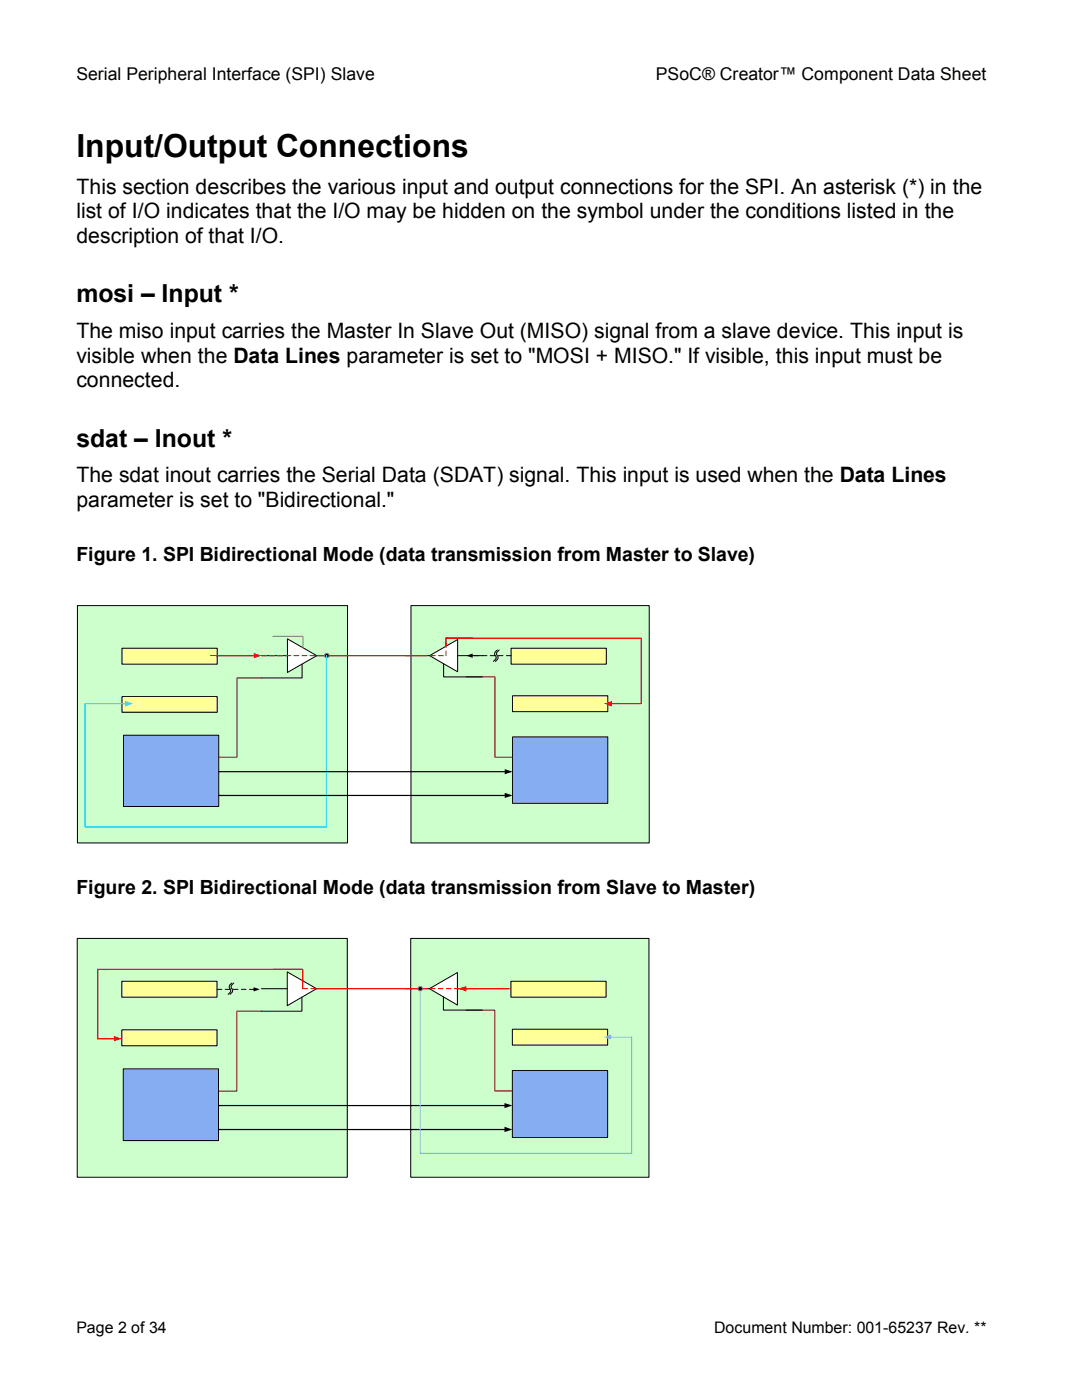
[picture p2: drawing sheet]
<svg xmlns="http://www.w3.org/2000/svg" width="216mm" height="279mm" viewBox="0 0 216 279" stroke-linecap="round" stroke-linejoin="round" font-family="sans-serif">
<path d="M15.5 120.9h53.8v47.3h-53.8z" fill="#cdffcd"/>
<path d="M15.5 120.9h53.8v47.3h-53.8z" fill="none" stroke="#000" stroke-width=".2"/>
<path d="M82 120.9h47.5v47.3h-47.5z" fill="#cdffcd"/>
<path d="M82 120.9h47.5v47.3h-47.5z" fill="none" stroke="#000" stroke-width=".2"/>
<path d="M24.3 129.4h19v3.1h-19z" fill="#ffff9a"/>
<path d="M24.3 129.4h19v3.1h-19z" fill="none" stroke="#000" stroke-width=".2"/>
<path d="M24.3 139h19v3.2h-19z" fill="#ffff9a"/>
<path d="M24.3 139h19v3.2h-19z" fill="none" stroke="#000" stroke-width=".2"/>
<path d="M102 129.4h19v3.1h-19z" fill="#ffff9a"/>
<path d="M102 129.4h19v3.1h-19z" fill="none" stroke="#000" stroke-width=".2"/>
<path d="M102.3 138.9h19v3.1h-19z" fill="#ffff9a"/>
<path d="M102.3 138.9h19v3.1h-19z" fill="none" stroke="#000" stroke-width=".2"/>
<path d="M24.6 146.7h19v14.3h-19z" fill="#86acf2"/>
<path d="M24.6 146.7h19v14.3h-19z" fill="none" stroke="#000" stroke-width=".2"/>
<path d="M102.3 147.1h19v13.2h-19z" fill="#86acf2"/>
<path d="M102.3 147.1h19v13.2h-19z" fill="none" stroke="#000" stroke-width=".2"/>
<path d="M42.1 130.9h8.7" fill="none" stroke="#f00" stroke-width=".24"/>
<path d="M50.6 130.3l1.6 .6-1.6 .5z" fill="#f00"/>
<path d="M102 130.9h-7.8" fill="none" stroke="#000" stroke-width=".2" stroke-dasharray=".9 .7"/>
<path d="M93.1 130.9l1.2-.5v.9z" fill="#000"/>
<path d="M52.2 135.3h-4.9v15.8h-3.6M93 135.1h5.8v16h3.4" fill="none" stroke="#800000" stroke-width=".2"/>
<path d="M89 127.4h38.9v13h-5.9" fill="none" stroke="#f00" stroke-width=".24"/>
<path d="M120.5 140.4l1.6-.5v1.1z" fill="#f00"/>
<path d="M94.3 127.4l-5.3-.1v3.6" fill="none" stroke="#f00" stroke-width=".24"/>
<path d="M99.2 129.7l-.4 .4a.72 .72 0 0 0 .2 1l-.2 .5-.3 .4M99.6 129.7l-.4 .4a.72 .72 0 0 0 .2 1l-.2 .5-.4 .4" fill="none" stroke="#000" stroke-width=".2"/>
<path d="M57.4 127.5l5.8 3.4-5.8 3.3z" fill="#fff"/>
<path d="M52.2 130.9h5.2M57.4 127.5l5.8 3.4-5.8 3.3zM60.3 132.5v2.8h-8.1M63.2 130.9h5.2" fill="none" stroke="#000" stroke-width=".2"/>
<path d="M85.7 130.9l5.6-3.3v6.5z" fill="#fff"/>
<path d="M80.8 130.9h4.9M85.7 130.9l5.6-3.3v6.5zM88.5 132.5v2.6h7.8M91.3 130.9h5" fill="none" stroke="#000" stroke-width=".2"/>
<path d="M63.3 130.9h21.9" fill="none" stroke="#f00" stroke-width=".24"/>
<circle cx="65.2" cy="130.8" r=".47" fill="#000"/>
<g fill="none" stroke="#808080" stroke-width=".2">
<path d="M54.4 127h6.1v2.2"/>
<circle cx="65.2" cy="130.8" r=".47"/>
</g>
<path d="M52.2 130.9h11.4M85.9 130.9h2.5M89 130.9v-2.6" fill="none" stroke="#f00" stroke-width=".2" stroke-dasharray=".9 .7"/>
<path d="M17.1 140.4h8" fill="none" stroke="#00cdff" stroke-width=".24"/>
<path d="M25 139.9l1.5 .5-1.5 .6z" fill="#00cdff"/>
<path d="M65.2 130.9v34.2h-48.2v-24.7" fill="none" stroke="#00cdff" stroke-width=".24"/>
<path d="M43.6 154h57.2M43.6 158.8h57.2" fill="none" stroke="#000" stroke-width=".24"/>
<path d="M100.7 153.5l1.6 .5-1.6 .5zM100.7 158.2l1.6 .6-1.6 .5z" fill="#000"/>
<path d="M15.4 187.3h53.9v47.6h-53.9z" fill="#cdffcd"/>
<path d="M15.4 187.3h53.9v47.6h-53.9z" fill="none" stroke="#000" stroke-width=".2"/>
<path d="M82 187.3h47.5v47.6h-47.5z" fill="#cdffcd"/>
<path d="M82 187.3h47.5v47.6h-47.5z" fill="none" stroke="#000" stroke-width=".2"/>
<path d="M24.3 195.8h19v3.2h-19z" fill="#ffff9a"/>
<path d="M24.3 195.8h19v3.2h-19z" fill="none" stroke="#000" stroke-width=".2"/>
<path d="M24.3 205.5h19v3.2h-19z" fill="#ffff9a"/>
<path d="M24.3 205.5h19v3.2h-19z" fill="none" stroke="#000" stroke-width=".2"/>
<path d="M101.9 195.8h19v3.2h-19z" fill="#ffff9a"/>
<path d="M101.9 195.8h19v3.2h-19z" fill="none" stroke="#000" stroke-width=".2"/>
<path d="M102.2 205.4h19v3.2h-19z" fill="#ffff9a"/>
<path d="M102.2 205.4h19v3.2h-19z" fill="none" stroke="#000" stroke-width=".2"/>
<path d="M24.6 213.3h19v14.3h-19z" fill="#86acf2"/>
<path d="M24.6 213.3h19v14.3h-19z" fill="none" stroke="#000" stroke-width=".2"/>
<path d="M102.2 213.7h19v13.3h-19z" fill="#86acf2"/>
<path d="M46.3 196.2l-.4 .4a.72 .72 0 0 0 .1 1l-.1 .5-.4 .4M46.7 196.2l-.4 .4a.72 .72 0 0 0 .1 1l-.1 .5-.4 .4M102.2 213.7h19v13.3h-19z" fill="none" stroke="#000" stroke-width=".2"/>
<path d="M50.7 197.4h-7.7" fill="none" stroke="#000" stroke-width=".2" stroke-dasharray=".9 .7"/>
<path d="M50.6 197l1.3 .4-1.3 .5z" fill="#000"/>
<path d="M52.2 201.8h-5v16h-3.6M93 201.6h5.7v16.1h3.5" fill="none" stroke="#800000" stroke-width=".2"/>
<path d="M57.3 194l5.9 3.3-5.9 3.4z" fill="#fff"/>
<path d="M52.2 197.3h5.1M57.3 194l5.9 3.3-5.9 3.4zM60.2 199v2.8h-8M63.2 197.3h5.1" fill="none" stroke="#000" stroke-width=".2"/>
<path d="M85.7 197.3l5.6-3.2v6.5z" fill="#fff"/>
<path d="M80.8 197.3h4.9M85.7 197.3l5.6-3.2v6.5zM88.5 198.9v2.7h7.7M91.3 197.3h4.9" fill="none" stroke="#000" stroke-width=".2"/>
<path d="M63.2 197.3h21.9M92.9 197.3h8.7" fill="none" stroke="#f00" stroke-width=".24"/>
<path d="M60.4 197.3h3.2M85.9 197.3h5.6" fill="none" stroke="#f00" stroke-width=".2" stroke-dasharray=".9 .7"/>
<path d="M54.4 193.5h6v2.2" fill="none" stroke="#808080" stroke-width=".2"/>
<path d="M43.6 220.6h57.2M43.6 225.4h57.2" fill="none" stroke="#000" stroke-width=".24"/>
<path d="M100.7 220.1l1.5 .5-1.5 .5zM100.7 224.9l1.5 .5-1.5 .5z" fill="#000"/>
<path d="M91.5 197.3l1.5-.5v1.1z" fill="#f00"/>
<path d="M19.5 207.3h3.4" fill="none" stroke="#f00" stroke-width=".24"/>
<path d="M22.7 206.8l1.6 .5-1.6 .5z" fill="#f00"/>
<path d="M60.3 193.5h-40.8v13.8M60.4 193.6v3.7" fill="none" stroke="#f00" stroke-width=".24"/>
<path d="M83.9 197.3v32.9h42.1v-23.2h-4.2" fill="none" stroke="#9acdff" stroke-width=".24"/>
<path d="M120.4 207l1.6-.5v1z" fill="#9acdff"/>
<circle cx="83.9" cy="197.3" r=".45" fill="#000"/>
<circle cx="83.9" cy="197.3" r=".45" fill="none" stroke="#808080" stroke-width=".2"/>
<text font-size="6.3" x="15.2" y="31.2">Input/Output Connections</text>
<g font-size="5">
<text x="15.2" y="60.3">mosi – Input *</text>
<text x="15.2" y="89.1">sdat – Inout *</text>
</g>
<g font-size="4.2">
<text x="15.2" y="38.7">This section describes the various input and output connections for the SPI. An asterisk (*) in the</text>
<text x="15.2" y="43.6">list of I/O indicates that the I/O may be hidden on the symbol under the conditions listed in the</text>
<text x="15.2" y="48.4">description of that I/O.</text>
<text x="15.2" y="67.5">The miso input carries the Master In Slave Out (MISO) signal from a slave device. This input is</text>
<text x="15.2" y="72.3">visible when the Data Lines parameter is set to &quot;MOSI + MISO.&quot; If visible, this input must be</text>
<text x="15.2" y="77.2">connected.</text>
<text x="15.2" y="101.1">parameter is set to &quot;Bidirectional.&quot;</text>
<text x="15.2" y="96.2">The sdat inout carries the Serial Data (SDAT) signal. This input is used when the Data Lines</text>
</g>
<g font-size="3.9">
<text x="15.2" y="112">Figure 1. SPI Bidirectional Mode (data transmission from Master to Slave)</text>
<text x="15.2" y="178.4">Figure 2. SPI Bidirectional Mode (data transmission from Slave to Master)</text>
</g>
<g font-size="3.5">
<text x="15.2" y="16">Serial Peripheral Interface (SPI) Slave</text>
<text x="130.9" y="16">PSoC® Creator™ Component Data Sheet</text>
</g>
<g font-size="3.2">
<text x="15.2" y="266">Page 2 of 34</text>
<text x="142.5" y="266">Document Number: 001-65237 Rev. **</text>
</g>
</svg>
